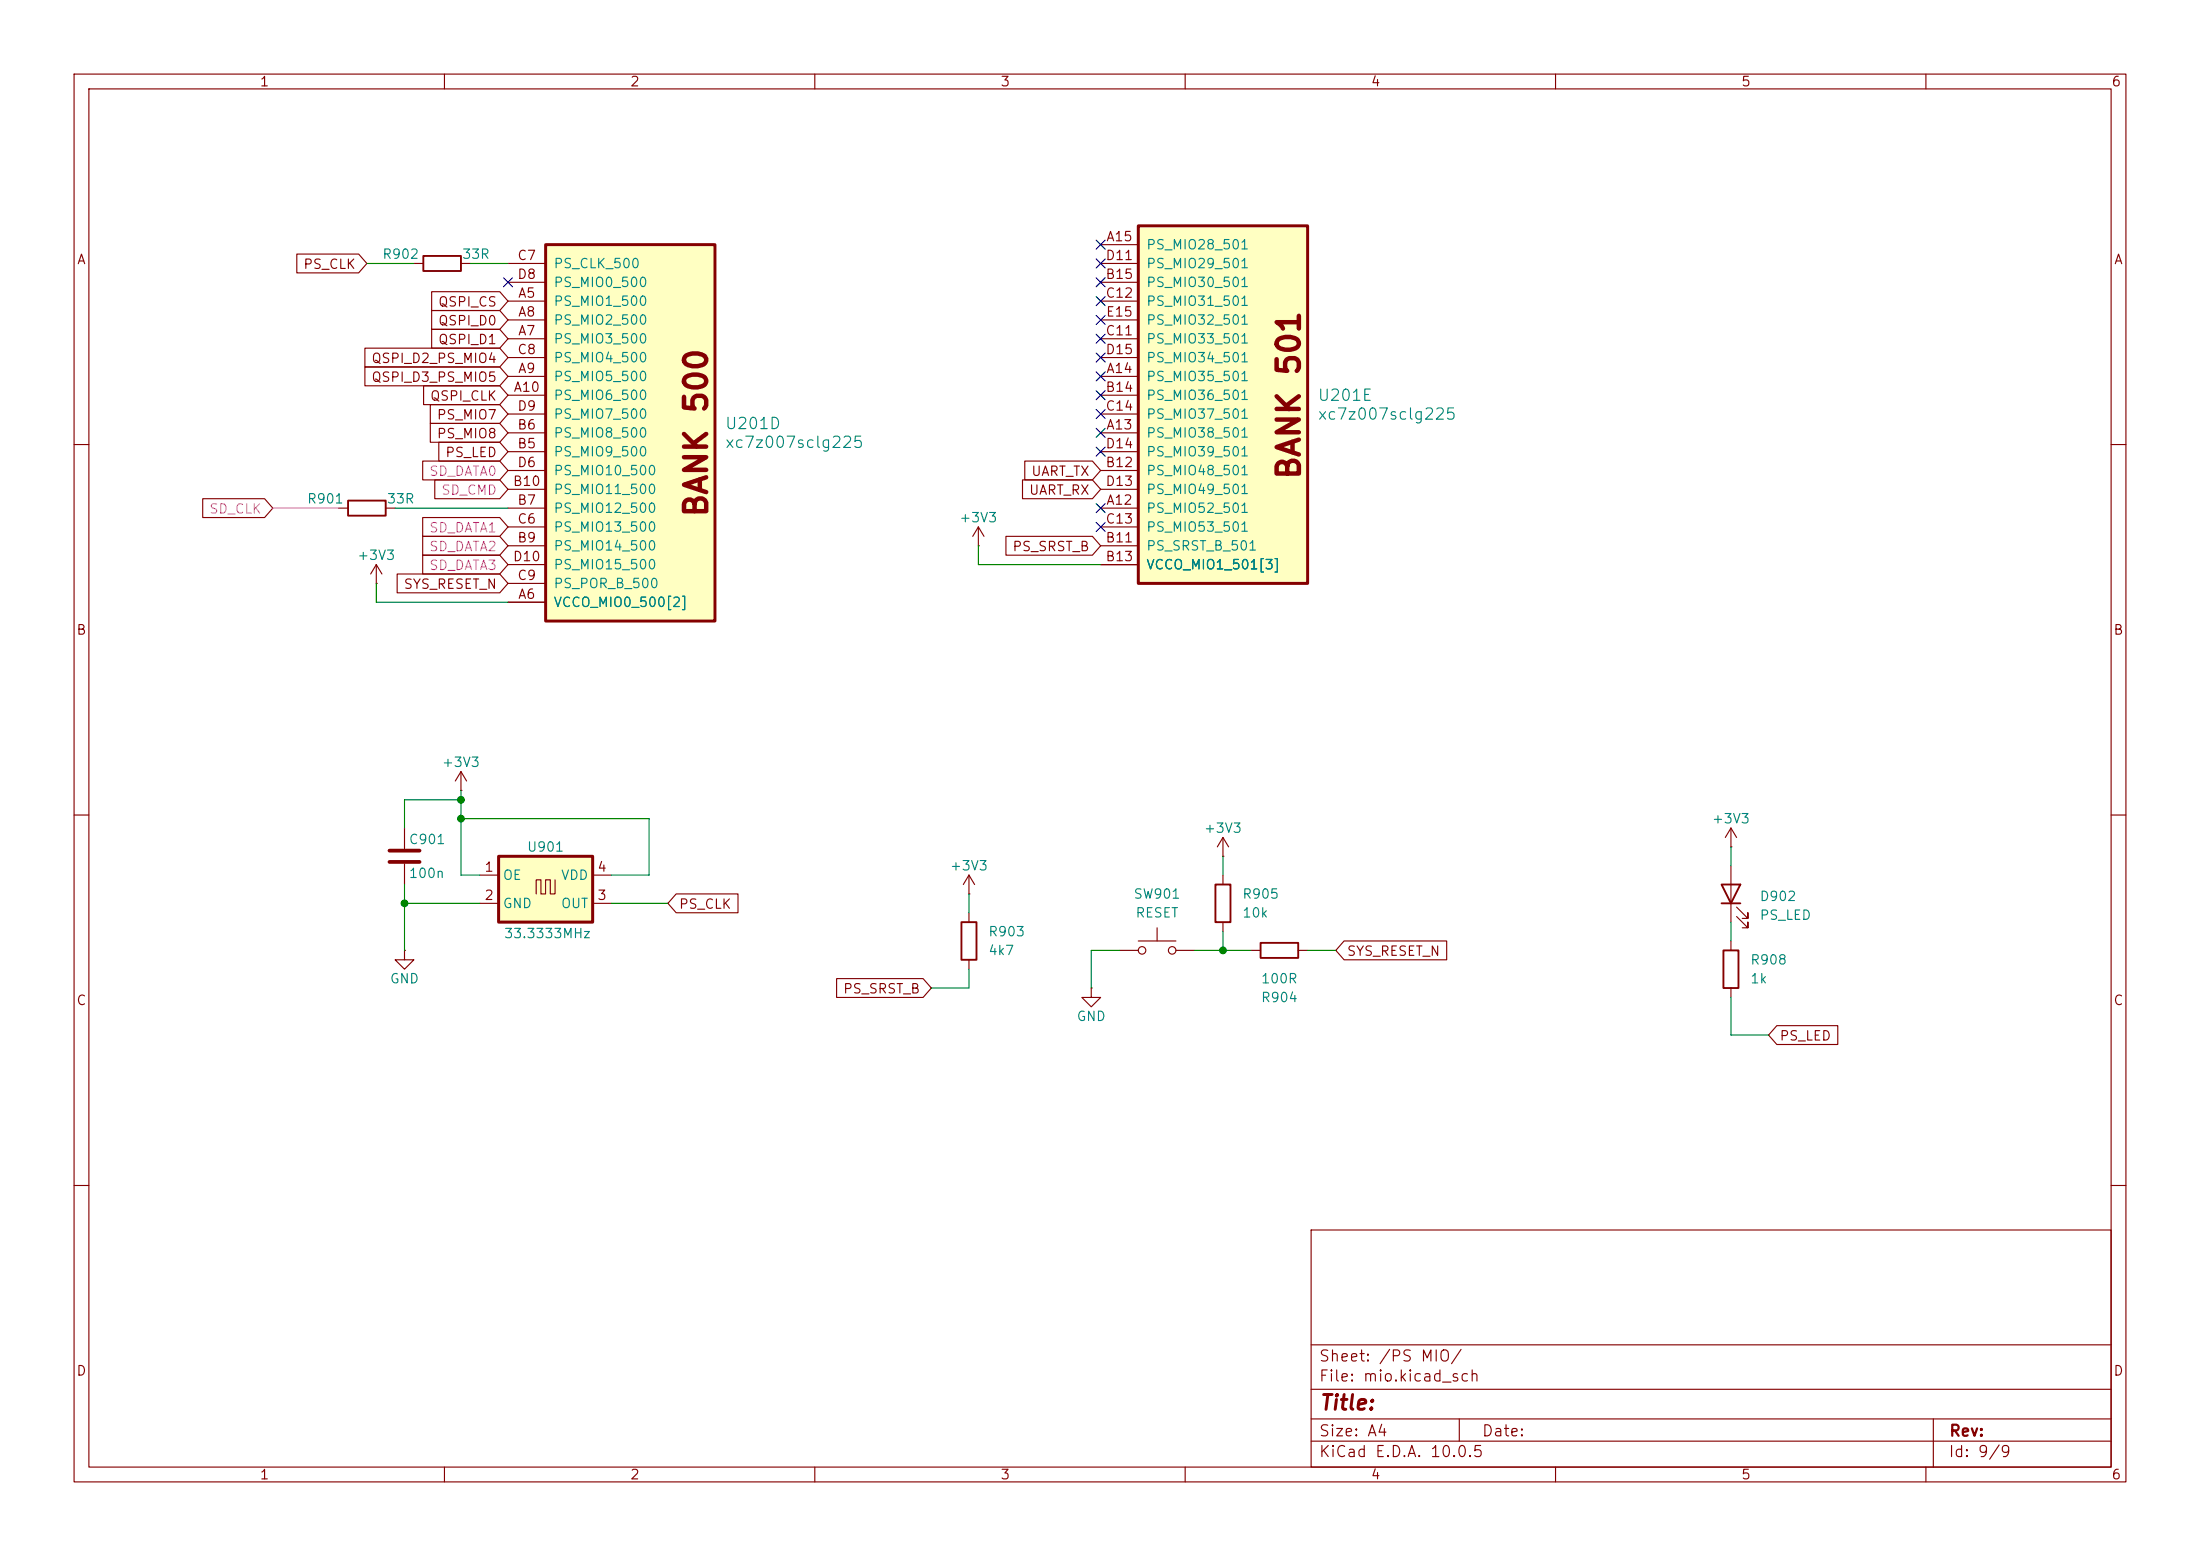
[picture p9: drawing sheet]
<svg xmlns="http://www.w3.org/2000/svg" width="297mm" height="210mm" viewBox="0 0 297 210" stroke-linecap="round" stroke-linejoin="round" font-family="sans-serif">
<g fill="none" stroke="#840000" stroke-width=".15">
<path d="M10 10h277v190h-277zM12 12h273v186h-273zM60 10v2M110 10v2M160 10v2M210 10v2M260 10v2M55.9 35.6h1.2M62.2 35.6h1.3M10 60h2M285 60h2M10 110h2"/>
<path d="M54.6 111.8v2.8M54.6 116.6v2.8M165.1 118.1v1.3M233.7 114.3h.1M233.7 111.8l-.8 1.2M233.7 111.8l.7 1.2M233.7 111.8v2.5M233.7 116.8v7.7M285 110h2M165.1 124.5v1.2M233.7 127v1.3M233.7 133.4v1.2"/>
<path d="M234.4 123.7l1.6 1.5v-.7v.7h-.8M234.4 122.4l1.6 1.6v-.8v.8h-.8M10 160h2M177 166h108v32h-108zM285 160h2M60 198v2M110 198v2M160 198v2M177 194.5h108M177 191.5h108M177 187.5h108M177 181.5h108"/>
<path d="M197 191.5v3M210 198v2M260 198v2M261 191.5v6.5"/>
</g>
<path d="M52.6 114.8h4M52.6 116.3h4" fill="none" stroke="#840000" stroke-width=".51"/>
<path d="M57.1 34.5h5.1v2.1h-5.1zM164.1 119.4h2v5.1h-2zM232.4 119.4h2.5l-1.2 2.5zM232.4 121.9h2.5M232.7 128.3h2v5.1h-2z" fill="none" stroke="#840000" stroke-width=".25"/>
<path d="M73.7 33h22.8v50.8h-22.8z" fill="#ffffc2"/>
<path d="M73.7 33h22.8v50.8h-22.8z" fill="none" stroke="#840000" stroke-width=".4"/>
<g fill="none" stroke="#840000" stroke-width=".15">
<path d="M68.6 35.6h5.1M68.6 38.1h5.1M68.6 40.6h5.1M68.6 45.7h5.1M68.6 43.2h5.1M68.6 50.8h5.1M68.6 53.3h5.1M68.6 58.4h5.1M68.6 48.3h5.1M68.6 55.9h5.1M45.7 68.6h1.3M50.8 78.7h.1"/>
<path d="M50.8 76.2l-.8 1.3M50.8 76.2l.8 1.3M50.8 76.2v2.5M52.1 68.6h1.2M68.6 61h5.1M68.6 68.6h5.1M68.6 73.7h5.1M68.6 66h5.1M68.6 71.1h5.1M68.6 78.7h5.1M68.6 63.5h5.1M68.6 76.2h5.1"/>
<path d="M68.6 81.3h5.1M130.8 118.1l-.8 1.3M130.8 118.1l.8 1.3M130.8 118.1v2.6M130.8 120.7h.1M147.3 133.4v1.2h1.3l-1.3 1.3-1.3-1.3h1.3M147.3 133.4h.1"/>
</g>
<path d="M47 67.6h5.1v2h-5.1z" fill="none" stroke="#840000" stroke-width=".25"/>
<path d="M153.7 30.5h22.8v48.2h-22.8z" fill="#ffffc2"/>
<path d="M153.7 30.5h22.8v48.2h-22.8z" fill="none" stroke="#840000" stroke-width=".4"/>
<g fill="none" stroke="#840000" stroke-width=".15">
<path d="M148.6 33h5.1M148.6 38.1h5.1M148.6 35.6h5.1M148.6 58.4h5.1M148.6 50.8h5.1M148.6 53.3h5.1M148.6 45.7h5.1M148.6 40.6h5.1M148.6 55.9h5.1M148.6 48.3h5.1M148.6 43.2h5.1M132.1 73.7h.1"/>
<path d="M132.1 71.1l-.8 1.3M132.1 71.1l.7 1.3M132.1 71.1v2.6M148.6 68.6h5.1M148.6 73.7h5.1M148.6 63.5h5.1M148.6 76.2h5.1M148.6 71.1h5.1M148.6 66h5.1M148.6 61h5.1M62.2 106.7h.1M62.2 104.1l.8 1.3"/>
<path d="M62.2 104.1l-.7 1.3M62.2 104.1v2.6M165.1 115.6h.1M165.1 113l-.8 1.3M165.1 113l.8 1.3M165.1 113v2.6M54.6 128.3v1.2h1.3l-1.3 1.3-1.3-1.3h1.3M54.6 128.3h.1M130.8 123.2v1.3M130.8 129.5v1.3M151.1 128.3h2.6M153.7 127h5"/>
<path d="M156.2 125.2v1.8M158.7 128.3h2.6M168.9 128.3h1.3M175.3 128.3h1.2"/>
<circle cx="154.2" cy="128.3" r=".51"/>
<circle cx="158.2" cy="128.3" r=".51"/>
</g>
<path d="M129.8 124.5h2v5h-2zM170.2 127.3h5.1v2h-5.1z" fill="none" stroke="#840000" stroke-width=".25"/>
<path d="M67.3 115.6h12.7v8.9h-12.7z" fill="#ffffc2"/>
<g fill="none" stroke="#840000" stroke-width=".15">
<path d="M40.1 34.3h8.3l1.1 1.3-1.1 1.2h-8.3zM58.3 39.4h9.2l1.1 1.2-1.1 1.3h-9.2zM49.3 49.5h18.2l1.1 1.3-1.1 1.3h-18.2zM49.3 47h18.2l1.1 1.3-1.1 1.2h-18.2zM57.2 52.1h10.3l1.1 1.2-1.1 1.3h-10.3zM58.1 57.1h9.4l1.1 1.3-1.1 1.3h-9.4zM58.1 54.6h9.4l1.1 1.3-1.1 1.3h-9.4zM58.3 41.9h9.2l1.1 1.3-1.1 1.3h-9.2zM58.3 44.4h9.2l1.1 1.3-1.1 1.3h-9.2zM59.2 59.7h8.3l1.1 1.3-1.1 1.2h-8.3zM27.4 67.3h8.3l1.1 1.3-1.1 1.3h-8.3zM53.6 77.5h13.9l1.1 1.2-1.1 1.3h-13.9z"/>
<path d="M57.1 74.9h10.4l1.1 1.3-1.1 1.3h-10.4zM57.1 62.2h10.4l1.1 1.3-1.1 1.3h-10.4zM57.1 69.8h10.4l1.1 1.3-1.1 1.3h-10.4zM57.1 72.4h10.4l1.1 1.3-1.1 1.2h-10.4zM58.7 64.8h8.8l1.1 1.2-1.1 1.3h-8.8zM135.8 72.4h11.7l1.1 1.3-1.1 1.2h-11.7zM138 64.8h9.5l1.1 1.2-1.1 1.3h-9.5zM138.3 62.2h9.2l1.1 1.3-1.1 1.3h-9.2zM64.8 118.1h2.5M74.9 118.7v2h-.6v-2h-.6v2h-.7v-2h-.6v2M80 118.1h2.5M64.8 121.9h2.5"/>
<path d="M80 121.9h2.5M91.3 120.6h8.3v2.6h-8.3l-1.1-1.3zM112.9 132.1h11.7l1.1 1.3-1.1 1.2h-11.7zM181.5 127h13.8v2.5h-13.8l-1.2-1.2zM239.9 138.4h8.2v2.6h-8.2l-1.1-1.3z"/>
</g>
<path d="M67.3 115.6h12.7v8.9h-12.7z" fill="none" stroke="#840000" stroke-width=".4"/>
<g fill="none" stroke="#008400" stroke-width=".15">
<path d="M49.5 35.6h6.4M63.5 35.6h5.1M50.8 78.7v2.6h17.8M53.3 68.6h15.3M132.1 73.7v2.5h16.5M54.6 119.4v8.9M62.2 108h-7.6v3.8M62.2 106.7v11.4h2.6M62.2 110.5h25.4v7.6h-5.1M165.1 115.6v2.5M233.7 114.3v2.5M54.6 121.9h10.2"/>
<path d="M82.5 121.9h7.7M130.8 120.7v2.5M130.8 130.8v2.6h-5.1M151.1 128.3h-3.8v5.1M161.3 128.3h7.6M165.1 125.7v2.6M176.5 128.3h3.8M233.7 124.5v2.5M233.7 134.6v5.1h5.1"/>
</g>
<path d="M36.8 68.6h8.9" fill="none" stroke="#f0f" stroke-width=".15"/>
<g fill="none" stroke="#000084" stroke-width=".15">
<path d="M68 37.5l1.2 1.2M69.2 37.5l-1.2 1.2M148 35l1.2 1.2M148 32.4l1.2 1.2M148 37.5l1.2 1.2M149.2 35l-1.2 1.2M149.2 32.4l-1.2 1.2M149.2 37.5l-1.2 1.2M148 40l1.2 1.2M148 50.2l1.2 1.2M148 42.6l1.2 1.2M148 47.7l1.2 1.2"/>
<path d="M148 45.1l1.2 1.2M148 57.8l1.2 1.2M148 52.7l1.2 1.2M148 55.3l1.2 1.2M149.2 40l-1.2 1.2M149.2 50.2l-1.2 1.2M149.2 42.6l-1.2 1.2M149.2 47.7l-1.2 1.2M149.2 45.1l-1.2 1.2M149.2 57.8l-1.2 1.2M149.2 52.7l-1.2 1.2M149.2 55.3l-1.2 1.2"/>
<path d="M148 70.5l1.2 1.2M148 60.4l1.2 1.2M148 68l1.2 1.2M149.2 70.5l-1.2 1.2M149.2 60.4l-1.2 1.2M149.2 68l-1.2 1.2"/>
</g>
<g fill="#008400" stroke="#008400" stroke-width=".14">
<circle cx="62.2" cy="108" r=".46"/>
<circle cx="62.2" cy="110.5" r=".46"/>
<circle cx="54.6" cy="121.9" r=".46"/>
<circle cx="165.1" cy="128.3" r=".46"/>
</g>
<g font-size="3" fill="#840000">
<text x="176.3" y="64.9" transform="rotate(-90 176.3 64.9)">BANK 501</text>
<text x="96.2" y="70" transform="rotate(-90 96.2 70)">BANK 500</text>
</g>
<text font-size="2" fill="#840000" x="178" y="190.8">Title:</text>
<g font-size="1.5" fill="#008484">
<text x="97.8" y="58.3">U201D</text>
<text x="177.8" y="54.5">U201E</text>
<text x="177.8" y="57">xc7z007sclg225</text>
<text x="97.8" y="60.8">xc7z007sclg225</text>
</g>
<g font-size="1.5" fill="#840000">
<text x="178" y="184.1">Sheet: /PS MIO/</text>
<text x="178" y="186.8">File: mio.kicad_sch</text>
<text x="178" y="197">KiCad E.D.A. 10.0.5</text>
<text x="178" y="194.2">Size: A4</text>
<text x="200" y="194.2">Date:</text>
<text x="263" y="197">Id: 9/9</text>
<text x="263" y="194.2">Rev:</text>
</g>
<g font-size="1.3" fill="#840000">
<text x="35" y="12">1</text>
<text x="85" y="12">2</text>
<text x="135" y="12">3</text>
<text x="185" y="12">4</text>
<text x="235" y="12">5</text>
<text x="285" y="12">6</text>
<text x="10.3" y="36">A</text>
<text x="69.8" y="35.4">C7</text>
<text x="149.2" y="35.4">D11</text>
<text x="149.2" y="32.9">A15</text>
<text x="285.3" y="36">A</text>
<text x="40.9" y="36.6">PS_CLK</text>
<text x="59.1" y="41.7">QSPI_CS</text>
<text x="69.8" y="38">D8</text>
<text x="69.8" y="40.5">A5</text>
<text x="149.2" y="38">B15</text>
<text x="149.2" y="40.5">C12</text>
<text x="59.1" y="44.2">QSPI_D0</text>
<text x="59.1" y="46.8">QSPI_D1</text>
<text x="69.8" y="45.6">A7</text>
<text x="69.8" y="43">A8</text>
<text x="149.2" y="45.6">C11</text>
<text x="149.2" y="43">E15</text>
<text x="50.1" y="51.9">QSPI_D3_PS_MIO5</text>
<text x="50.1" y="49.3">QSPI_D2_PS_MIO4</text>
<text x="69.2" y="53.2">A10</text>
<text x="69.8" y="48.1">C8</text>
<text x="69.8" y="50.7">A9</text>
<text x="149.2" y="53.2">B14</text>
<text x="149.2" y="48.1">D15</text>
<text x="149.2" y="50.7">A14</text>
<text x="58" y="54.4">QSPI_CLK</text>
<text x="58.9" y="59.5">PS_MIO8</text>
<text x="58.9" y="56.9">PS_MIO7</text>
<text x="69.8" y="58.3">B6</text>
<text x="69.8" y="55.7">D9</text>
<text x="149.2" y="55.7">C14</text>
<text x="149.2" y="58.3">A13</text>
<text x="60" y="62">PS_LED</text>
<text x="69.1" y="65.9">B10</text>
<text x="69.8" y="60.8">B5</text>
<text x="69.8" y="63.4">D6</text>
<text x="139.1" y="64.6">UART_TX</text>
<text x="149.2" y="63.4">B12</text>
<text x="149.2" y="65.9">D13</text>
<text x="149.2" y="60.8">D14</text>
<text x="69.8" y="68.4">B7</text>
<text x="69.8" y="71">C6</text>
<text x="138.8" y="67.1">UART_RX</text>
<text x="149.2" y="71">C13</text>
<text x="149.2" y="68.4">A12</text>
<text x="69.1" y="76.1">D10</text>
<text x="69.8" y="73.5">B9</text>
<text x="136.6" y="74.7">PS_SRST_B</text>
<text x="149.2" y="73.5">B11</text>
<text x="149.2" y="76.1">B13</text>
<text x="54.4" y="79.8">SYS_RESET_N</text>
<text x="69.8" y="78.6">C9</text>
<text x="69.8" y="81.1">A6</text>
<text x="10.2" y="86">B</text>
<text x="285.2" y="86">B</text>
<text x="65.3" y="118">1</text>
<text x="80.5" y="118">4</text>
<text x="65.3" y="121.8">2</text>
<text x="80.5" y="121.8">3</text>
<text x="91.6" y="123">PS_CLK</text>
<text x="181.7" y="129.3">SYS_RESET_N</text>
<text x="10.2" y="136">C</text>
<text x="113.7" y="134.4">PS_SRST_B</text>
<text x="285.2" y="136">C</text>
<text x="240.2" y="140.8">PS_LED</text>
<text x="10.2" y="186">D</text>
<text x="285.2" y="186">D</text>
<text x="35" y="200">1</text>
<text x="85" y="200">2</text>
<text x="135" y="200">3</text>
<text x="185" y="200">4</text>
<text x="235" y="200">5</text>
<text x="285" y="200">6</text>
</g>
<g font-size="1.3" fill="#008484">
<text x="51.5" y="35.3">R902</text>
<text x="62.3" y="35.3">33R</text>
<text x="154.7" y="34">PS_MIO28_501</text>
<text x="74.6" y="41.6">PS_MIO1_500</text>
<text x="74.6" y="36.5">PS_CLK_500</text>
<text x="74.6" y="39.1">PS_MIO0_500</text>
<text x="154.7" y="39.1">PS_MIO30_501</text>
<text x="154.7" y="41.6">PS_MIO31_501</text>
<text x="154.7" y="36.5">PS_MIO29_501</text>
<text x="74.6" y="46.7">PS_MIO3_500</text>
<text x="74.6" y="44.1">PS_MIO2_500</text>
<text x="154.7" y="46.7">PS_MIO33_501</text>
<text x="154.7" y="44.1">PS_MIO32_501</text>
<text x="74.6" y="51.8">PS_MIO5_500</text>
<text x="74.6" y="49.2">PS_MIO4_500</text>
<text x="154.7" y="51.8">PS_MIO35_501</text>
<text x="154.7" y="49.2">PS_MIO34_501</text>
<text x="74.6" y="54.3">PS_MIO6_500</text>
<text x="74.6" y="59.4">PS_MIO8_500</text>
<text x="74.6" y="56.8">PS_MIO7_500</text>
<text x="154.7" y="59.4">PS_MIO38_501</text>
<text x="154.7" y="54.3">PS_MIO36_501</text>
<text x="154.7" y="56.8">PS_MIO37_501</text>
<text x="74.6" y="61.9">PS_MIO9_500</text>
<text x="74.6" y="64.5">PS_MIO10_500</text>
<text x="154.7" y="64.5">PS_MIO48_501</text>
<text x="154.7" y="61.9">PS_MIO39_501</text>
<text x="41.4" y="68.3">R901</text>
<text x="52.1" y="68.3">33R</text>
<text x="74.6" y="69.5">PS_MIO12_500</text>
<text x="74.6" y="67">PS_MIO11_500</text>
<text x="129.4" y="70.8">+3V3</text>
<text x="154.7" y="69.5">PS_MIO52_501</text>
<text x="154.7" y="67">PS_MIO49_501</text>
<text x="48.1" y="75.9">+3V3</text>
<text x="74.6" y="74.6">PS_MIO14_500</text>
<text x="74.6" y="72.1">PS_MIO13_500</text>
<text x="74.6" y="77.2">PS_MIO15_500</text>
<text x="154.7" y="74.6">PS_SRST_B_501</text>
<text x="154.7" y="77.2">VCCO_MIO1_501[3]</text>
<text x="154.7" y="72.1">PS_MIO53_501</text>
<text x="74.6" y="82.2">VCCO_MIO0_500[2]</text>
<text x="74.6" y="79.7">PS_POR_B_500</text>
<text x="59.6" y="103.8">+3V3</text>
<text x="162.4" y="112.7">+3V3</text>
<text x="231" y="111.5">+3V3</text>
<text x="55.1" y="114.2">C901</text>
<text x="55.1" y="118.8">100n</text>
<text x="67.8" y="119.1">OE</text>
<text x="71.1" y="115.3">U901</text>
<text x="75.6" y="119.1">VDD</text>
<text x="128.1" y="117.8">+3V3</text>
<text x="67.8" y="122.9">GND</text>
<text x="75.6" y="122.9">OUT</text>
<text x="152.9" y="121.6">SW901</text>
<text x="153.2" y="124.2">RESET</text>
<text x="167.6" y="121.6">R905</text>
<text x="167.6" y="124.2">10k</text>
<text x="237.5" y="121.9">D902</text>
<text x="237.5" y="124.5">PS_LED</text>
<text x="68" y="126.9">33.3333MHz</text>
<text x="133.3" y="126.7">R903</text>
<text x="133.3" y="129.2">4k7</text>
<text x="236.2" y="130.5">R908</text>
<text x="52.5" y="133">GND</text>
<text x="170.1" y="135.6">R904</text>
<text x="170.1" y="133">100R</text>
<text x="236.2" y="133">1k</text>
<text x="145.3" y="138.1">GND</text>
</g>
<g font-size="1.3" fill="#f0f">
<text x="57.9" y="64.6">SD_DATA0</text>
<text x="28.2" y="69.6">SD_CLK</text>
<text x="59.5" y="67.1">SD_CMD</text>
<text x="57.9" y="77.3">SD_DATA3</text>
<text x="57.9" y="72.2">SD_DATA1</text>
<text x="57.9" y="74.7">SD_DATA2</text>
</g>
</svg>
